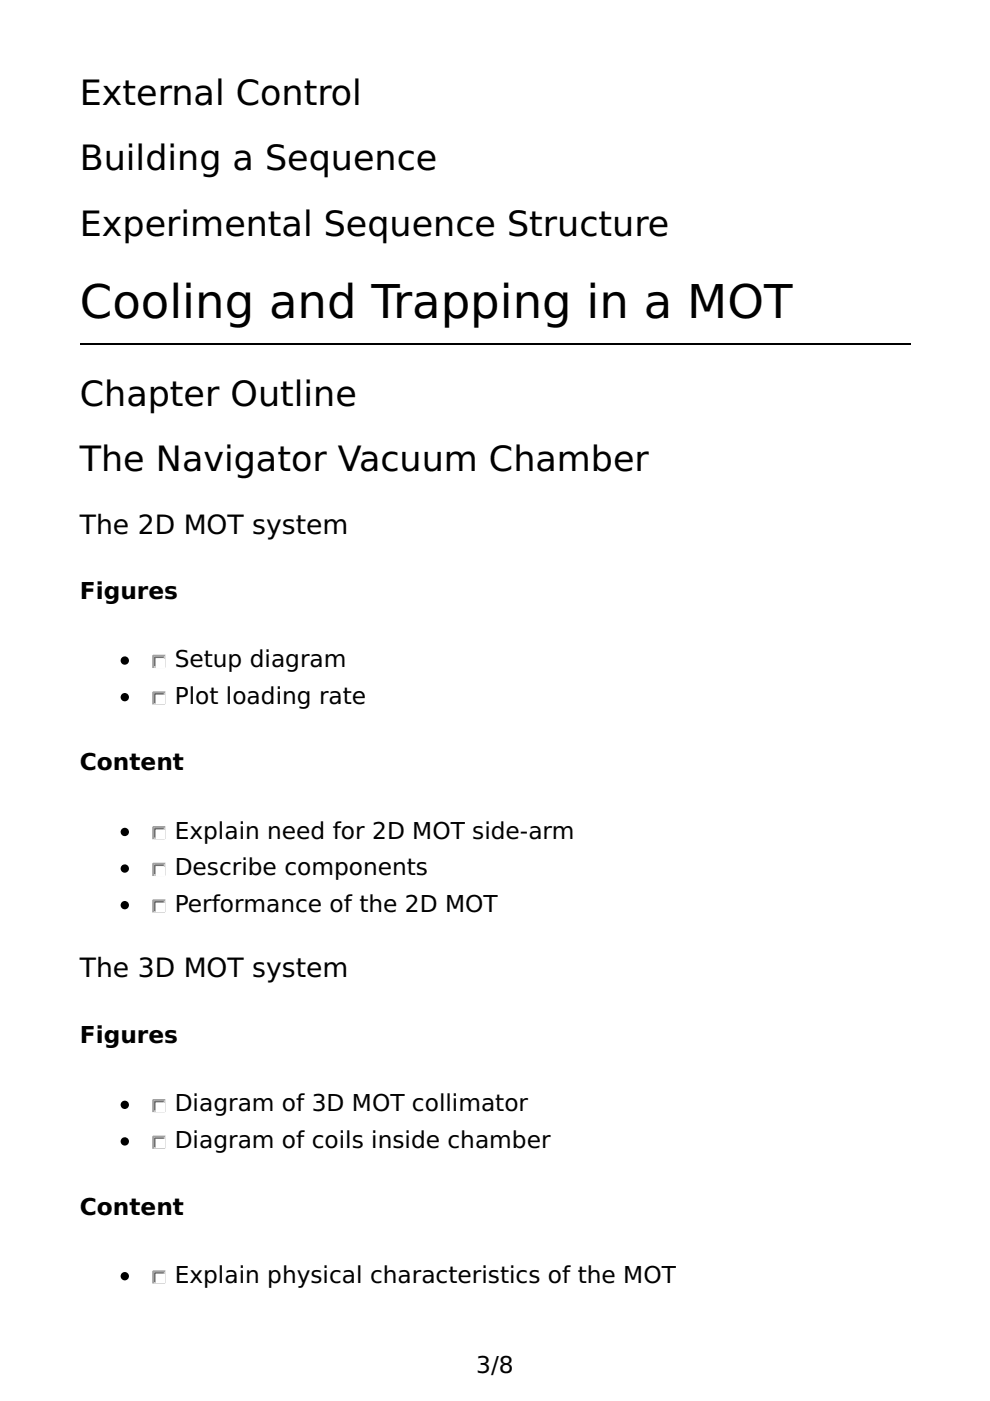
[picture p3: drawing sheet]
<svg xmlns="http://www.w3.org/2000/svg" width="210mm" height="297mm" viewBox="0 0 210 297" stroke-linecap="round" stroke-linejoin="round" font-family="sans-serif">
<path d="M16.9 72.8h176.1" fill="none" stroke="#000" stroke-width=".35"/>
<circle cx="26.5" cy="140.1" r=".71" fill="#000" stroke="#000" stroke-width=".35"/>
<path d="M34.9 139h-2.4v2.5" fill="none" stroke="#9f9d9a" stroke-width=".35"/>
<path d="M35.3 139v2.8h-2.8" fill="none" stroke="#fff" stroke-width=".35"/>
<path d="M34.6 139.3h-1.8v1.8" fill="none" stroke="#767472" stroke-width=".35"/>
<path d="M34.9 139.3v2.2h-2.1" fill="none" stroke="#cac7c3" stroke-width=".35"/>
<path d="M33.2 139.7h1.7v1.8h-1.7z" fill="#fff"/>
<circle cx="26.5" cy="147.8" r=".71" fill="#000" stroke="#000" stroke-width=".35"/>
<path d="M34.9 146.8h-2.4v2.4" fill="none" stroke="#9f9d9a" stroke-width=".35"/>
<path d="M35.3 146.8v2.8h-2.8" fill="none" stroke="#fff" stroke-width=".35"/>
<path d="M34.6 147.1h-1.8v1.8" fill="none" stroke="#767472" stroke-width=".35"/>
<path d="M34.9 147.1v2.1h-2.1" fill="none" stroke="#cac7c3" stroke-width=".35"/>
<path d="M33.2 147.5h1.7v1.7h-1.7z" fill="#fff"/>
<circle cx="26.5" cy="176.4" r=".71" fill="#000" stroke="#000" stroke-width=".35"/>
<path d="M34.9 175.3h-2.4v2.5" fill="none" stroke="#9f9d9a" stroke-width=".35"/>
<path d="M35.3 175.3v2.9h-2.8" fill="none" stroke="#fff" stroke-width=".35"/>
<path d="M34.6 175.7h-1.8v1.7" fill="none" stroke="#767472" stroke-width=".35"/>
<path d="M34.9 175.7v2.1h-2.1" fill="none" stroke="#cac7c3" stroke-width=".35"/>
<path d="M33.2 176h1.7v1.8h-1.7z" fill="#fff"/>
<circle cx="26.5" cy="184.2" r=".71" fill="#000" stroke="#000" stroke-width=".35"/>
<path d="M34.9 183.1h-2.4v2.5" fill="none" stroke="#9f9d9a" stroke-width=".35"/>
<path d="M35.3 183.1v2.8h-2.8" fill="none" stroke="#fff" stroke-width=".35"/>
<path d="M34.6 183.4h-1.8v1.8" fill="none" stroke="#767472" stroke-width=".35"/>
<path d="M34.9 183.4v2.2h-2.1" fill="none" stroke="#cac7c3" stroke-width=".35"/>
<path d="M33.2 183.8h1.7v1.8h-1.7z" fill="#fff"/>
<circle cx="26.5" cy="191.9" r=".71" fill="#000" stroke="#000" stroke-width=".35"/>
<path d="M34.9 190.9h-2.4v2.4" fill="none" stroke="#9f9d9a" stroke-width=".35"/>
<path d="M35.3 190.9v2.8h-2.8" fill="none" stroke="#fff" stroke-width=".35"/>
<path d="M34.6 191.2h-1.8v1.8" fill="none" stroke="#767472" stroke-width=".35"/>
<path d="M34.9 191.2v2.1h-2.1" fill="none" stroke="#cac7c3" stroke-width=".35"/>
<path d="M33.2 191.6h1.7v1.7h-1.7z" fill="#fff"/>
<circle cx="26.5" cy="234.2" r=".71" fill="#000" stroke="#000" stroke-width=".35"/>
<path d="M34.9 233.2h-2.4v2.5" fill="none" stroke="#9f9d9a" stroke-width=".35"/>
<path d="M35.3 233.2v2.8h-2.8" fill="none" stroke="#fff" stroke-width=".35"/>
<path d="M34.6 233.5h-1.8v1.8" fill="none" stroke="#767472" stroke-width=".35"/>
<path d="M34.9 233.5v2.2h-2.1" fill="none" stroke="#cac7c3" stroke-width=".35"/>
<path d="M33.2 233.9h1.7v1.8h-1.7z" fill="#fff"/>
<circle cx="26.5" cy="242" r=".71" fill="#000" stroke="#000" stroke-width=".35"/>
<path d="M34.9 240.9h-2.4v2.5" fill="none" stroke="#9f9d9a" stroke-width=".35"/>
<path d="M35.3 240.9v2.9h-2.8" fill="none" stroke="#fff" stroke-width=".35"/>
<path d="M34.6 241.3h-1.8v1.8" fill="none" stroke="#767472" stroke-width=".35"/>
<path d="M34.9 241.3v2.1h-2.1" fill="none" stroke="#cac7c3" stroke-width=".35"/>
<path d="M33.2 241.7h1.7v1.7h-1.7z" fill="#fff"/>
<circle cx="26.5" cy="270.6" r=".71" fill="#000" stroke="#000" stroke-width=".35"/>
<path d="M34.9 269.5h-2.4v2.5" fill="none" stroke="#9f9d9a" stroke-width=".35"/>
<path d="M35.3 269.5v2.8h-2.8" fill="none" stroke="#fff" stroke-width=".35"/>
<path d="M34.6 269.9h-1.8v1.7" fill="none" stroke="#767472" stroke-width=".35"/>
<path d="M34.9 269.9v2.1h-2.1" fill="none" stroke="#cac7c3" stroke-width=".35"/>
<path d="M33.2 270.2h1.7v1.8h-1.7z" fill="#fff"/>
<text font-size="9.9" x="16.9" y="67.4">Cooling and Trapping in a MOT</text>
<g font-size="7.4">
<text x="16.9" y="22.2">External Control</text>
<text x="16.9" y="36">Building a Sequence</text>
<text x="16.9" y="50.1">Experimental Sequence Structure</text>
<text x="16.9" y="86.1">Chapter Outline</text>
<text x="16.9" y="99.8">The Navigator Vacuum Chamber</text>
</g>
<g font-size="5.6">
<text x="16.9" y="113.2">The 2D MOT system</text>
<text x="16.9" y="207.1">The 3D MOT system</text>
</g>
<g font-size="4.9">
<text x="16.9" y="127">Figures</text>
<text x="37" y="141.5">Setup diagram</text>
<text x="37" y="149.2">Plot loading rate</text>
<text x="16.9" y="163.3">Content</text>
<text x="37" y="177.8">Explain need for 2D MOT side-arm</text>
<text x="37" y="185.6">Describe components</text>
<text x="37" y="193.3">Performance of the 2D MOT</text>
<text x="16.9" y="221.2">Figures</text>
<text x="37" y="235.7">Diagram of 3D MOT collimator</text>
<text x="37" y="243.4">Diagram of coils inside chamber</text>
<text x="16.9" y="257.5">Content</text>
<text x="37" y="272">Explain physical characteristics of the MOT</text>
<text x="101" y="291">3/8</text>
</g>
</svg>
